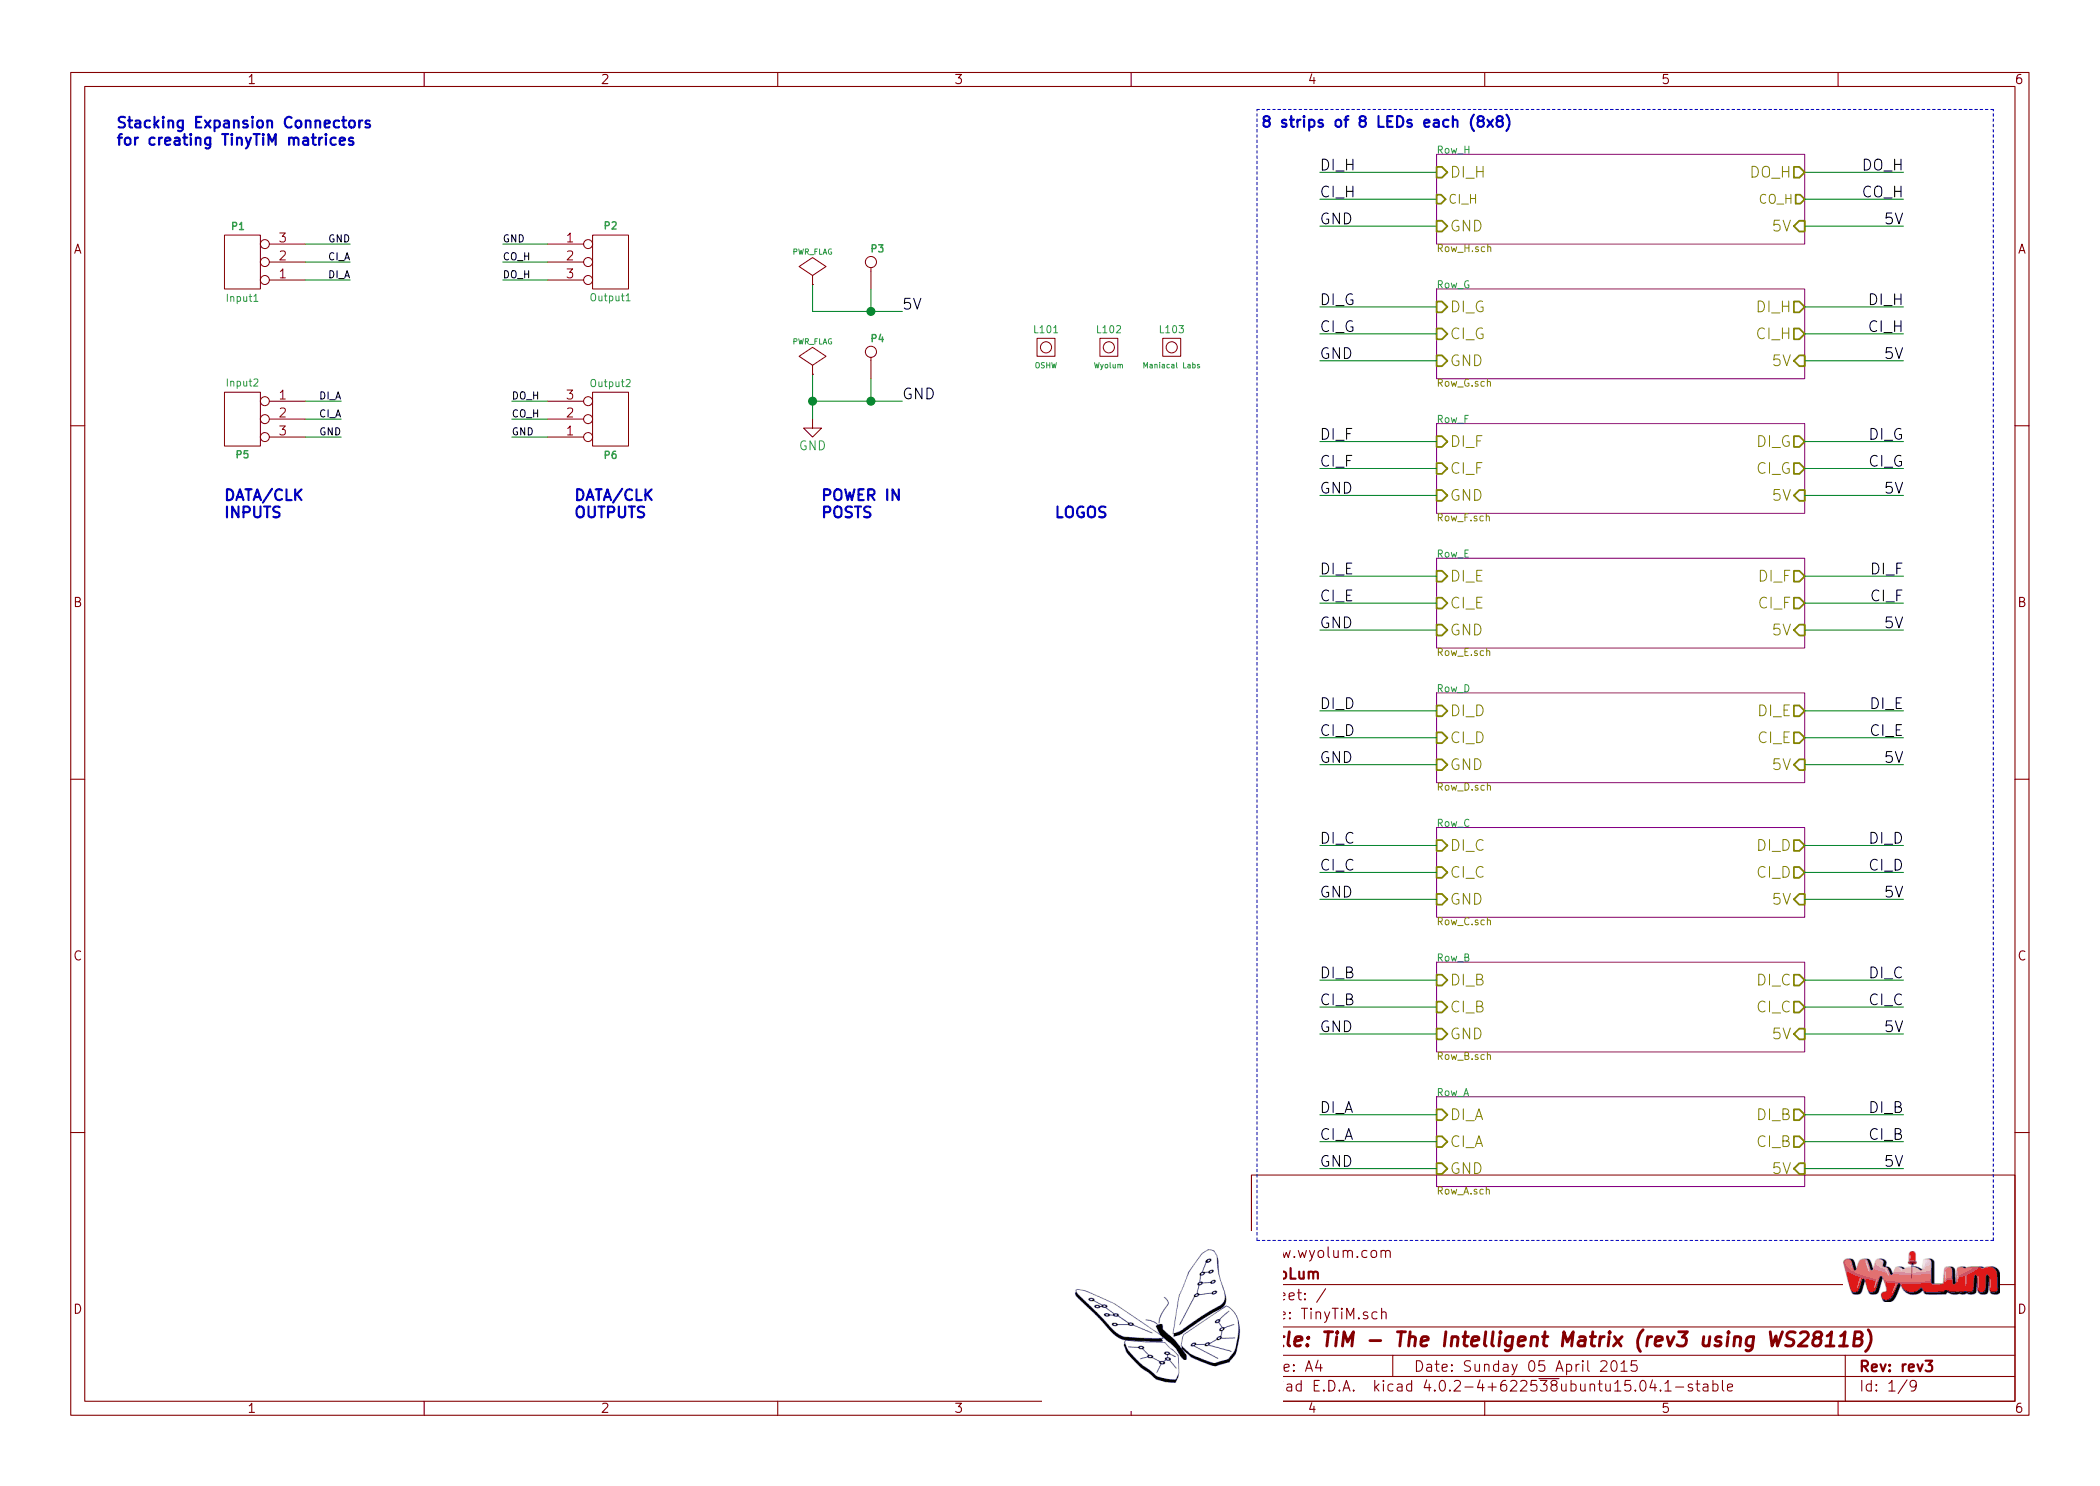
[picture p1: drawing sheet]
EESchema Schematic File Version 2
LIBS:TinyTiM_sym
LIBS:power
LIBS:TinyTiM-cache
EELAYER 25 0
EELAYER END
$Descr A4 11693 8268
encoding utf-8
Sheet 1 9
Title "TiM - The Intelligent Matrix (rev3 using WS2811B)"
Date "Sunday 05 April 2015"
Rev "rev3"
Comp "WyoLum"
Comment1 "www.wyolum.com"
Comment2 ""
Comment3 ""
Comment4 ""
$EndDescr
Wire Wire Line
	2800 1350 3050 1350
Wire Wire Line
	2800 1550 3050 1550
Wire Wire Line
	1700 1550 1950 1550
Wire Wire Line
	8000 1250 7350 1250
Wire Wire Line
	8000 950  7350 950 
Wire Wire Line
	7350 1100 8000 1100
Wire Wire Line
	10050 950  10600 950 
Wire Wire Line
	4525 1725 5025 1725
Wire Wire Line
	4525 1575 4525 1725
Wire Wire Line
	1700 1350 1950 1350
Wire Notes Line
	7000 6900 7000 600 
Wire Notes Line
	7000 6900 11100 6900
Wire Notes Line
	11100 6900 11100 600 
Wire Notes Line
	11100 600  7000 600 
$Comp
L LOGO_1 L101
U 1 1
P 5825 1925
F 0 "L101" V 5925 1925 40  0000 C CNN
F 1 "OSHW" V 5725 1925 30  0000 C CNN
F 2 "TinyTiM_Lib:OSHW_6mm" H 5825 2080 30  0001 C CNN
F 3 "" H 5825 1925 60  0001 C CNN
	1    5825 1925
	0    -1   -1   0   
$EndComp
$Comp
L LOGO_1 L102
U 1 1
P 6175 1925
F 0 "L102" V 6275 1925 40  0000 C CNN
F 1 "Wyolum" V 6075 1925 30  0000 C CNN
F 2 "TinyTiM_Libs:logo_wyo_butterfly" H 6100 2000 30  0001 C CNN
F 3 "" H 6175 1925 60  0001 C CNN
	1    6175 1925
	0    -1   -1   0   
$EndComp
Text Notes 650  800  0    60   ~ 12
Stacking Expansion Connectors\nfor creating TinyTiM matrices
Text Label 2800 1350 0    40   ~ 0
GND
Text Label 1950 1350 2    40   ~ 0
GND
$Sheet
S 8000 850  2050 500 
U 5117961B
F0 "Row_H" 40
F1 "Row_H.sch" 40
F2 "GND" I L 8000 1250 60 
F3 "5V" I R 10050 1250 60 
F4 "DO_H" O R 10050 950 60 
F5 "DI_H" I L 8000 950 60 
F6 "CO_H" O R 10050 1100 50 
F7 "CI_H" I L 8000 1100 50 
$EndSheet
Text Label 10600 1250 2    60   ~ 0
5V
Text Label 7350 950  0    60   ~ 0
DI_H
Text Label 7350 1250 0    60   ~ 0
GND
Text Label 10600 950  2    60   ~ 0
DO_H
$Sheet
S 8000 1600 2050 500 
U 5117954B
F0 "Row_G" 40
F1 "Row_G.sch" 40
F2 "GND" I L 8000 2000 60 
F3 "5V" I R 10050 2000 60 
F4 "DI_H" O R 10050 1700 60 
F5 "DI_G" I L 8000 1700 60 
F6 "CI_H" O R 10050 1850 60 
F7 "CI_G" I L 8000 1850 60 
$EndSheet
$Sheet
S 8000 2350 2050 500 
U 511794A8
F0 "Row_F" 40
F1 "Row_F.sch" 40
F2 "GND" I L 8000 2750 60 
F3 "5V" I R 10050 2750 60 
F4 "DI_G" O R 10050 2450 60 
F5 "DI_F" I L 8000 2450 60 
F6 "CI_G" O R 10050 2600 60 
F7 "CI_F" I L 8000 2600 60 
$EndSheet
$Sheet
S 8000 3100 2050 500 
U 51179413
F0 "Row_E" 40
F1 "Row_E.sch" 40
F2 "GND" I L 8000 3500 60 
F3 "5V" I R 10050 3500 60 
F4 "DI_F" O R 10050 3200 60 
F5 "DI_E" I L 8000 3200 60 
F6 "CI_F" O R 10050 3350 60 
F7 "CI_E" I L 8000 3350 60 
$EndSheet
$Sheet
S 8000 3850 2050 500 
U 51179344
F0 "Row_D" 40
F1 "Row_D.sch" 40
F2 "GND" I L 8000 4250 60 
F3 "5V" I R 10050 4250 60 
F4 "DI_D" I L 8000 3950 60 
F5 "CI_D" I L 8000 4100 60 
F6 "CI_E" O R 10050 4100 60 
F7 "DI_E" O R 10050 3950 60 
$EndSheet
$Sheet
S 8000 4600 2050 500 
U 51179283
F0 "Row_C" 40
F1 "Row_C.sch" 40
F2 "GND" I L 8000 5000 60 
F3 "5V" I R 10050 5000 60 
F4 "DI_C" I L 8000 4700 60 
F5 "CI_C" I L 8000 4850 60 
F6 "CI_D" O R 10050 4850 60 
F7 "DI_D" O R 10050 4700 60 
$EndSheet
$Sheet
S 8000 5350 2050 500 
U 51178F3E
F0 "Row_B" 40
F1 "Row_B.sch" 40
F2 "GND" I L 8000 5750 60 
F3 "5V" I R 10050 5750 60 
F4 "DI_B" I L 8000 5450 60 
F5 "CI_B" I L 8000 5600 60 
F6 "CI_C" O R 10050 5600 60 
F7 "DI_C" O R 10050 5450 60 
$EndSheet
$Sheet
S 8000 6100 2050 500 
U 511688A7
F0 "Row_A" 40
F1 "Row_A.sch" 40
F2 "GND" I L 8000 6500 60 
F3 "DI_A" I L 8000 6200 60 
F4 "5V" I R 10050 6500 60 
F5 "CI_A" I L 8000 6350 60 
F6 "CI_B" O R 10050 6350 60 
F7 "DI_B" O R 10050 6200 60 
$EndSheet
$Comp
L PWR_FLAG #FLG01
U 1 1
P 4525 1575
F 0 "#FLG01" H 4525 1670 30  0001 C CNN
F 1 "PWR_FLAG" H 4525 1755 30  0000 C CNN
F 2 "" H 4525 1575 60  0001 C CNN
F 3 "" H 4525 1575 60  0001 C CNN
	1    4525 1575
	1    0    0    -1  
$EndComp
Text Label 5025 1725 0    60   ~ 0
5V
Text Label 1900 2225 2    40   ~ 0
DI_A
Wire Wire Line
	1900 2225 1700 2225
Text Label 1900 2425 2    40   ~ 0
GND
Wire Wire Line
	1700 2425 1900 2425
Text Label 2850 2225 0    40   ~ 0
DO_H
Wire Wire Line
	2850 2225 3050 2225
Text Label 2850 2425 0    40   ~ 0
GND
Wire Wire Line
	3050 2425 2850 2425
Text Label 1950 1550 2    40   ~ 0
DI_A
Text Label 2800 1550 0    40   ~ 0
DO_H
Wire Wire Line
	10600 1250 10050 1250
Wire Wire Line
	10600 1100 10050 1100
Text Label 7350 1100 0    60   ~ 0
CI_H
Text Label 10600 1100 2    60   ~ 0
CO_H
Wire Wire Line
	8000 2000 7350 2000
Wire Wire Line
	8000 1700 7350 1700
Wire Wire Line
	7350 1850 8000 1850
Text Label 7350 1700 0    60   ~ 0
DI_G
Text Label 7350 2000 0    60   ~ 0
GND
Text Label 7350 1850 0    60   ~ 0
CI_G
Wire Wire Line
	8000 2750 7350 2750
Wire Wire Line
	8000 2450 7350 2450
Wire Wire Line
	7350 2600 8000 2600
Text Label 7350 2450 0    60   ~ 0
DI_F
Text Label 7350 2750 0    60   ~ 0
GND
Text Label 7350 2600 0    60   ~ 0
CI_F
Wire Wire Line
	8000 3500 7350 3500
Wire Wire Line
	8000 3200 7350 3200
Wire Wire Line
	7350 3350 8000 3350
Text Label 7350 3200 0    60   ~ 0
DI_E
Text Label 7350 3500 0    60   ~ 0
GND
Text Label 7350 3350 0    60   ~ 0
CI_E
Wire Wire Line
	8000 4250 7350 4250
Wire Wire Line
	8000 3950 7350 3950
Wire Wire Line
	7350 4100 8000 4100
Text Label 7350 3950 0    60   ~ 0
DI_D
Text Label 7350 4250 0    60   ~ 0
GND
Text Label 7350 4100 0    60   ~ 0
CI_D
Wire Wire Line
	8000 5000 7350 5000
Wire Wire Line
	8000 4700 7350 4700
Wire Wire Line
	7350 4850 8000 4850
Text Label 7350 4700 0    60   ~ 0
DI_C
Text Label 7350 5000 0    60   ~ 0
GND
Text Label 7350 4850 0    60   ~ 0
CI_C
Wire Wire Line
	8000 5750 7350 5750
Wire Wire Line
	8000 5450 7350 5450
Wire Wire Line
	7350 5600 8000 5600
Text Label 7350 5450 0    60   ~ 0
DI_B
Text Label 7350 5750 0    60   ~ 0
GND
Text Label 7350 5600 0    60   ~ 0
CI_B
Wire Wire Line
	8000 6500 7350 6500
Wire Wire Line
	8000 6200 7350 6200
Wire Wire Line
	7350 6350 8000 6350
Text Label 7350 6200 0    60   ~ 0
DI_A
Text Label 7350 6500 0    60   ~ 0
GND
Text Label 7350 6350 0    60   ~ 0
CI_A
Wire Wire Line
	10050 1700 10600 1700
Text Label 10600 2000 2    60   ~ 0
5V
Wire Wire Line
	10600 2000 10050 2000
Wire Wire Line
	10600 1850 10050 1850
Wire Wire Line
	10050 2450 10600 2450
Text Label 10600 2750 2    60   ~ 0
5V
Wire Wire Line
	10600 2750 10050 2750
Wire Wire Line
	10600 2600 10050 2600
Wire Wire Line
	10050 3200 10600 3200
Text Label 10600 3500 2    60   ~ 0
5V
Wire Wire Line
	10600 3500 10050 3500
Wire Wire Line
	10600 3350 10050 3350
Wire Wire Line
	10050 3950 10600 3950
Text Label 10600 4250 2    60   ~ 0
5V
Wire Wire Line
	10600 4250 10050 4250
Wire Wire Line
	10600 4100 10050 4100
Wire Wire Line
	10050 4700 10600 4700
Text Label 10600 5000 2    60   ~ 0
5V
Wire Wire Line
	10600 5000 10050 5000
Wire Wire Line
	10600 4850 10050 4850
Wire Wire Line
	10050 5450 10600 5450
Text Label 10600 5750 2    60   ~ 0
5V
Text Label 10600 5450 2    60   ~ 0
DI_C
Wire Wire Line
	10600 5750 10050 5750
Wire Wire Line
	10600 5600 10050 5600
Text Label 10600 5600 2    60   ~ 0
CI_C
Wire Wire Line
	10050 6200 10600 6200
Text Label 10600 6500 2    60   ~ 0
5V
Wire Wire Line
	10600 6500 10050 6500
Wire Wire Line
	10600 6350 10050 6350
Wire Wire Line
	2800 1450 3050 1450
Wire Wire Line
	1950 1450 1700 1450
Text Label 1950 1450 2    40   ~ 0
CI_A
Text Label 2800 1450 0    40   ~ 0
CO_H
Wire Wire Line
	2850 2325 3050 2325
Wire Wire Line
	1900 2325 1700 2325
Text Label 2850 2325 0    40   ~ 0
CO_H
Text Label 1900 2325 2    40   ~ 0
CI_A
Wire Wire Line
	5025 2225 4525 2225
Wire Wire Line
	4525 2075 4525 2325
$Comp
L GND #PWR02
U 1 1
P 4525 2325
F 0 "#PWR02" H 4525 2075 50  0001 C CNN
F 1 "GND" H 4525 2175 50  0000 C CNN
F 2 "" H 4525 2325 50  0000 C CNN
F 3 "" H 4525 2325 50  0000 C CNN
	1    4525 2325
	1    0    0    -1  
$EndComp
Text Label 5025 2225 0    60   ~ 0
GND
$Comp
L PWR_FLAG #FLG03
U 1 1
P 4525 2075
F 0 "#FLG03" H 4525 2170 30  0001 C CNN
F 1 "PWR_FLAG" H 4525 2255 30  0000 C CNN
F 2 "" H 4525 2075 60  0001 C CNN
F 3 "" H 4525 2075 60  0001 C CNN
	1    4525 2075
	1    0    0    -1  
$EndComp
Connection ~ 4525 2225
$Comp
L CONN_3 P1
U 1 1
P 1350 1450
F 0 "P1" H 1375 1250 40  0000 C CNB
F 1 "Input1" H 1350 1650 40  0000 C CNN
F 2 "TinyTiM_Libs:header_3pos_smd_male" H 1350 1400 60  0001 C CNN
F 3 "" H 1350 1400 60  0000 C CNN
F 4 "CONN HEADER 50POS .100\" SGL GOLD" H 1350 1500 60  0001 L CNN "Field4"
F 5 "Header, Unshrouded, Male pin," H 1350 1600 60  0001 L CNN "Field5"
F 6 "0.1\"" H 1350 1700 60  0001 L CNN "Field6"
	1    1350 1450
	-1   0    0    1   
$EndComp
$Comp
L CONN_3 P2
U 1 1
P 3400 1450
F 0 "P2" H 3400 1650 40  0000 C CNB
F 1 "Output1" H 3400 1250 40  0000 C CNN
F 2 "TinyTiM_Libs:header_3pos_smd_male" H 3400 1400 60  0001 C CNN
F 3 "" H 3400 1400 60  0000 C CNN
F 4 "CONN HEADER 50POS .100\" SGL GOLD" H 3400 1500 60  0001 L CNN "Field4"
F 5 "Header, Unshrouded, Male pin," H 3400 1600 60  0001 L CNN "Field5"
F 6 "0.1\"" H 3400 1700 60  0001 L CNN "Field6"
	1    3400 1450
	1    0    0    -1  
$EndComp
$Comp
L CONN_3 P5
U 1 1
P 1350 2325
F 0 "P5" H 1350 2125 40  0000 C CNB
F 1 "Input2" H 1350 2525 40  0000 C CNN
F 2 "TinyTiM_Libs:header_3pos_smd_male" H 1350 2275 60  0001 C CNN
F 3 "" H 1350 2275 60  0000 C CNN
F 4 "CONN HEADER 50POS .100\" SGL GOLD" H 1350 2375 60  0001 L CNN "Field4"
F 5 "Header, Unshrouded, Male pin," H 1350 2475 60  0001 L CNN "Field5"
F 6 "0.1\"" H 1350 2575 60  0001 L CNN "Field6"
	1    1350 2325
	-1   0    0    -1  
$EndComp
$Comp
L CONN_3 P6
U 1 1
P 3400 2325
F 0 "P6" H 3400 2525 40  0000 C CNB
F 1 "Output2" H 3400 2125 40  0000 C CNN
F 2 "TinyTiM_Libs:header_3pos_smd_male" H 3400 2275 60  0001 C CNN
F 3 "" H 3400 2275 60  0000 C CNN
F 4 "CONN HEADER 50POS .100\" SGL GOLD" H 3400 2375 60  0001 L CNN "Field4"
F 5 "Header, Unshrouded, Male pin," H 3400 2475 60  0001 L CNN "Field5"
F 6 "0.1\"" H 3400 2575 60  0001 L CNN "Field6"
	1    3400 2325
	1    0    0    1   
$EndComp
Text Label 10600 6200 2    60   ~ 0
DI_B
Text Label 10600 6350 2    60   ~ 0
CI_B
Text Label 10600 4700 2    60   ~ 0
DI_D
Text Label 10600 4850 2    60   ~ 0
CI_D
Text Label 10600 3950 2    60   ~ 0
DI_E
Text Label 10600 4100 2    60   ~ 0
CI_E
Text Label 10600 3200 2    60   ~ 0
DI_F
Text Label 10600 3350 2    60   ~ 0
CI_F
Text Label 10600 2450 2    60   ~ 0
DI_G
Text Label 10600 2600 2    60   ~ 0
CI_G
Text Label 10600 1700 2    60   ~ 0
DI_H
Text Label 10600 1850 2    60   ~ 0
CI_H
$Comp
L CONN_1 P3
U 1 1
P 4850 1450
F 0 "P3" V 4925 1375 40  0000 L CNB
F 1 "5V" H 4850 1505 30  0001 C CNN
F 2 "TinyTiM_Libs:PowerIn_stud" H 4850 1450 60  0001 C CNN
F 3 "" H 4850 1450 60  0000 C CNN
F 4 "mfr_pn" H 4850 1450 60  0001 C CNN "manf#"
	1    4850 1450
	0    -1   -1   0   
$EndComp
$Comp
L CONN_1 P4
U 1 1
P 4850 1950
F 0 "P4" V 4925 1875 40  0000 L CNB
F 1 "GND" H 4850 2005 30  0001 C CNN
F 2 "TinyTiM_Libs:PowerIn_stud" H 4850 1950 60  0001 C CNN
F 3 "" H 4850 1950 60  0000 C CNN
F 4 "mfr_pn" H 4850 1950 60  0001 C CNN "manf#"
	1    4850 1950
	0    -1   -1   0   
$EndComp
Wire Wire Line
	4850 1600 4850 1725
Connection ~ 4850 1725
Wire Wire Line
	4850 2100 4850 2225
Connection ~ 4850 2225
Text Notes 5875 2875 0    60   ~ 12
LOGOS
Text Notes 4575 2875 0    60   ~ 12
POWER IN\nPOSTS
Text Notes 3200 2875 0    60   ~ 12
DATA/CLK\nOUTPUTS
Text Notes 1250 2875 0    60   ~ 12
DATA/CLK\nINPUTS
Text Notes 7025 700  0    60   ~ 12
8 strips of 8 LEDs each (8x8)
$Comp
L LOGO_1 L103
U 1 1
P 6525 1925
F 0 "L103" V 6625 1925 40  0000 C CNN
F 1 "Maniacal Labs" V 6425 1925 30  0000 C CNN
F 2 "TinyTiM_Libs:logo_MLlabs" H 6450 2000 30  0001 C CNN
F 3 "" H 6525 1925 60  0001 C CNN
	1    6525 1925
	0    -1   -1   0   
$EndComp
$EndSCHEMATC
